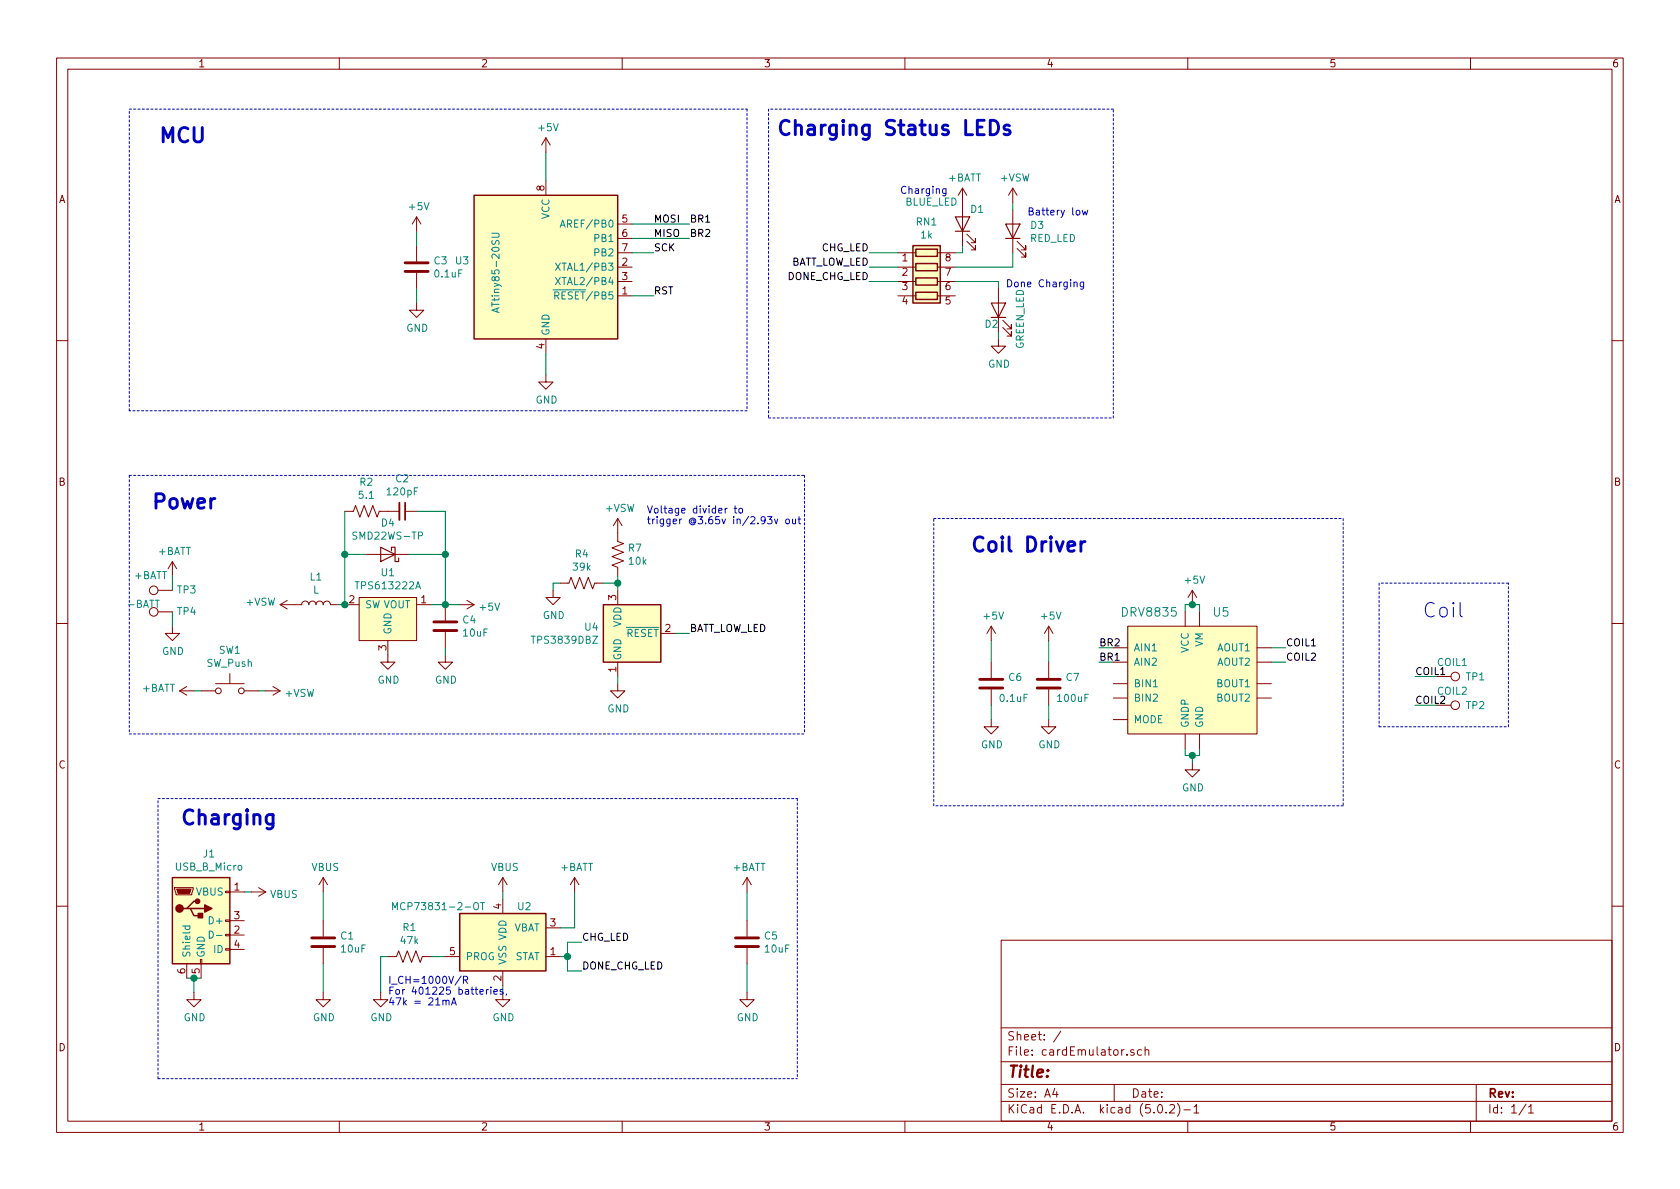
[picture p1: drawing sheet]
EESchema Schematic File Version 4
LIBS:cardEmulator-cache
EELAYER 26 0
EELAYER END
$Descr A4 11693 8268
encoding utf-8
Sheet 1 1
Title ""
Date ""
Rev ""
Comp ""
Comment1 ""
Comment2 ""
Comment3 ""
Comment4 ""
$EndDescr
$Comp
L cardEmulator-rescue:ATtiny85-20SU-MCU_Microchip_ATtiny U3
U 1 1
P 3800 1850
F 0 "U3" H 3270 1896 50  0000 R CNN
F 1 "ATtiny85-20SU" V 3450 2100 50  0000 R CNN
F 2 "Package_SO:SOIJ-8_5.3x5.3mm_P1.27mm" H 3800 1850 50  0001 C CIN
F 3 "http://ww1.microchip.com/downloads/en/DeviceDoc/atmel-2586-avr-8-bit-microcontroller-attiny25-attiny45-attiny85_datasheet.pdf" H 3800 1850 50  0001 C CNN
	1    3800 1850
	1    0    0    -1  
$EndComp
Wire Wire Line
	3800 1050 3800 1250
$Comp
L power:GND #PWR021
U 1 1
P 3800 2600
F 0 "#PWR021" H 3800 2350 50  0001 C CNN
F 1 "GND" H 3805 2427 50  0000 C CNN
F 2 "" H 3800 2600 50  0001 C CNN
F 3 "" H 3800 2600 50  0001 C CNN
	1    3800 2600
	1    0    0    -1  
$EndComp
Wire Wire Line
	3800 2600 3800 2450
$Comp
L Power_Supervisor:TPS3839DBZ U4
U 1 1
P 4300 4400
F 0 "U4" H 4170 4446 50  0000 R CNN
F 1 "TPS3839DBZ" H 4170 4355 50  0000 R CNN
F 2 "Package_TO_SOT_SMD:SOT-23" H 4300 4400 50  0001 C CNN
F 3 "http://www.ti.com/lit/ds/sbvs193d/sbvs193d.pdf" H 4300 4400 50  0001 C CNN
	1    4300 4400
	1    0    0    -1  
$EndComp
$Comp
L power:GND #PWR02
U 1 1
P 1200 4350
F 0 "#PWR02" H 1200 4100 50  0001 C CNN
F 1 "GND" H 1205 4177 50  0000 C CNN
F 2 "" H 1200 4350 50  0001 C CNN
F 3 "" H 1200 4350 50  0001 C CNN
	1    1200 4350
	1    0    0    -1  
$EndComp
Wire Wire Line
	1200 4250 1200 4350
$Comp
L power:+BATT #PWR01
U 1 1
P 1200 4000
F 0 "#PWR01" H 1200 3850 50  0001 C CNN
F 1 "+BATT" H 1215 4173 50  0000 C CNN
F 2 "" H 1200 4000 50  0001 C CNN
F 3 "" H 1200 4000 50  0001 C CNN
	1    1200 4000
	1    0    0    -1  
$EndComp
Wire Wire Line
	1200 4000 1200 4100
$Comp
L power:+VSW #PWR024
U 1 1
P 4300 3700
F 0 "#PWR024" H 4300 3550 50  0001 C CNN
F 1 "+VSW" H 4315 3873 50  0000 C CNN
F 2 "" H 4300 3700 50  0001 C CNN
F 3 "" H 4300 3700 50  0001 C CNN
	1    4300 3700
	1    0    0    -1  
$EndComp
$Comp
L power:GND #PWR025
U 1 1
P 4300 4750
F 0 "#PWR025" H 4300 4500 50  0001 C CNN
F 1 "GND" H 4305 4577 50  0000 C CNN
F 2 "" H 4300 4750 50  0001 C CNN
F 3 "" H 4300 4750 50  0001 C CNN
	1    4300 4750
	1    0    0    -1  
$EndComp
Wire Wire Line
	4300 4750 4300 4700
$Comp
L Device:LED D3
U 1 1
P 7050 1600
F 0 "D3" V 7088 1482 50  0000 R CNN
F 1 "RED_LED" V 6997 1482 50  0000 R CNN
F 2 "LED_SMD:LED_0603_1608Metric" H 7050 1600 50  0001 C CNN
F 3 "~" H 7050 1600 50  0001 C CNN
	1    7050 1600
	0    -1   -1   0   
$EndComp
Wire Wire Line
	7050 1850 7050 1750
$Comp
L power:+VSW #PWR028
U 1 1
P 7050 1400
F 0 "#PWR028" H 7050 1250 50  0001 C CNN
F 1 "+VSW" H 7065 1573 50  0000 C CNN
F 2 "" H 7050 1400 50  0001 C CNN
F 3 "" H 7050 1400 50  0001 C CNN
	1    7050 1400
	1    0    0    -1  
$EndComp
Wire Wire Line
	7050 1400 7050 1450
$Comp
L Switch:SW_Push SW1
U 1 1
P 1600 4800
F 0 "SW1" H 1600 5085 50  0000 C CNN
F 1 "SW_Push" H 1600 4994 50  0000 C CNN
F 2 "custom3d:SW_SPST_PTS645" H 1600 5000 50  0001 C CNN
F 3 "" H 1600 5000 50  0001 C CNN
	1    1600 4800
	1    0    0    -1  
$EndComp
$Comp
L power:+BATT #PWR07
U 1 1
P 1350 4800
F 0 "#PWR07" H 1350 4650 50  0001 C CNN
F 1 "+BATT" V 1365 4927 50  0000 L CNN
F 2 "" H 1350 4800 50  0001 C CNN
F 3 "" H 1350 4800 50  0001 C CNN
	1    1350 4800
	0    -1   -1   0   
$EndComp
Wire Wire Line
	1350 4800 1400 4800
Wire Wire Line
	1850 4800 1800 4800
Wire Wire Line
	8350 4200 8350 4250
Wire Wire Line
	7650 4500 7750 4500
Wire Wire Line
	7650 4600 7750 4600
$Comp
L power:GND #PWR036
U 1 1
P 8300 5300
F 0 "#PWR036" H 8300 5050 50  0001 C CNN
F 1 "GND" H 8305 5127 50  0000 C CNN
F 2 "" H 8300 5300 50  0001 C CNN
F 3 "" H 8300 5300 50  0001 C CNN
	1    8300 5300
	1    0    0    -1  
$EndComp
Wire Wire Line
	8300 5300 8300 5250
Wire Wire Line
	8300 5250 8250 5250
Wire Wire Line
	8250 5250 8250 5200
Wire Wire Line
	8300 5250 8350 5250
Wire Wire Line
	8350 5250 8350 5200
Connection ~ 8300 5250
Text Label 7650 4500 0    50   ~ 0
BR2
Text Label 7650 4600 0    50   ~ 0
BR1
Wire Wire Line
	4550 2050 4400 2050
$Comp
L Device:C C3
U 1 1
P 2900 1850
F 0 "C3" H 3015 1896 50  0000 L CNN
F 1 "0.1uF" H 3015 1805 50  0000 L CNN
F 2 "Capacitor_SMD:C_0603_1608Metric" H 2938 1700 50  0001 C CNN
F 3 "~" H 2900 1850 50  0001 C CNN
	1    2900 1850
	1    0    0    -1  
$EndComp
$Comp
L power:GND #PWR014
U 1 1
P 2900 2100
F 0 "#PWR014" H 2900 1850 50  0001 C CNN
F 1 "GND" H 2905 1927 50  0000 C CNN
F 2 "" H 2900 2100 50  0001 C CNN
F 3 "" H 2900 2100 50  0001 C CNN
	1    2900 2100
	1    0    0    -1  
$EndComp
Wire Wire Line
	2900 2100 2900 2000
Wire Wire Line
	2900 1600 2900 1700
$Comp
L Device:C C7
U 1 1
P 7300 4750
F 0 "C7" H 7415 4796 50  0000 L CNN
F 1 "100uF" H 7350 4650 50  0000 L CNN
F 2 "Capacitor_SMD:C_1210_3225Metric" H 7338 4600 50  0001 C CNN
F 3 "~" H 7300 4750 50  0001 C CNN
	1    7300 4750
	1    0    0    -1  
$EndComp
Wire Wire Line
	7300 4450 7300 4600
$Comp
L power:GND #PWR034
U 1 1
P 7300 5000
F 0 "#PWR034" H 7300 4750 50  0001 C CNN
F 1 "GND" H 7305 4827 50  0000 C CNN
F 2 "" H 7300 5000 50  0001 C CNN
F 3 "" H 7300 5000 50  0001 C CNN
	1    7300 5000
	1    0    0    -1  
$EndComp
Wire Wire Line
	7300 5000 7300 4900
$Comp
L Device:C C6
U 1 1
P 6900 4750
F 0 "C6" H 7015 4796 50  0000 L CNN
F 1 "0.1uF" H 6950 4650 50  0000 L CNN
F 2 "Capacitor_SMD:C_0603_1608Metric" H 6938 4600 50  0001 C CNN
F 3 "~" H 6900 4750 50  0001 C CNN
	1    6900 4750
	1    0    0    -1  
$EndComp
Wire Wire Line
	6900 4450 6900 4600
$Comp
L power:GND #PWR032
U 1 1
P 6900 5000
F 0 "#PWR032" H 6900 4750 50  0001 C CNN
F 1 "GND" H 6905 4827 50  0000 C CNN
F 2 "" H 6900 5000 50  0001 C CNN
F 3 "" H 6900 5000 50  0001 C CNN
	1    6900 5000
	1    0    0    -1  
$EndComp
Wire Wire Line
	6900 5000 6900 4900
Wire Wire Line
	4550 1750 4400 1750
Text Label 4550 1750 0    50   ~ 0
SCK
Text Label 4550 1650 0    50   ~ 0
MISO
Text Label 4550 1550 0    50   ~ 0
MOSI
Wire Wire Line
	4400 1550 4800 1550
Text Label 4800 1550 0    50   ~ 0
BR1
Wire Wire Line
	4400 1650 4800 1650
Text Label 4800 1650 0    50   ~ 0
BR2
Text Label 4550 2050 0    50   ~ 0
RST
Wire Wire Line
	8250 4250 8250 4200
Wire Wire Line
	8950 4500 8850 4500
Wire Wire Line
	8950 4600 8850 4600
Text Label 8950 4500 0    50   ~ 0
COIL1
Text Label 8950 4600 0    50   ~ 0
COIL2
$Comp
L Connector:TestPoint TP1
U 1 1
P 10000 4700
F 0 "TP1" V 10000 4900 50  0000 L CNN
F 1 "COIL1" V 9900 4700 50  0000 L CNN
F 2 "TestPoint:TestPoint_Pad_3.0x3.0mm" H 10200 4700 50  0001 C CNN
F 3 "~" H 10200 4700 50  0001 C CNN
	1    10000 4700
	0    1    1    0   
$EndComp
$Comp
L Connector:TestPoint TP2
U 1 1
P 10000 4900
F 0 "TP2" V 10000 5100 50  0000 L CNN
F 1 "COIL2" V 9900 4900 50  0000 L CNN
F 2 "TestPoint:TestPoint_Pad_3.0x3.0mm" H 10200 4900 50  0001 C CNN
F 3 "~" H 10200 4900 50  0001 C CNN
	1    10000 4900
	0    1    1    0   
$EndComp
Wire Wire Line
	9850 4700 10000 4700
Wire Wire Line
	9850 4900 10000 4900
Text Label 9850 4700 0    50   ~ 0
COIL1
Text Label 9850 4900 0    50   ~ 0
COIL2
Text Notes 7150 1500 0    50   ~ 0
Battery low\n
Wire Notes Line
	900  3300 900  5100
Text Notes 1050 3550 0    100  ~ 20
Power
Wire Notes Line
	10500 5050 10500 4050
Wire Notes Line
	10500 4050 9600 4050
Wire Notes Line
	9600 4050 9600 5050
Wire Notes Line
	9600 5050 10500 5050
Text Notes 9900 4300 0    100  ~ 0
Coil
Wire Notes Line
	9350 5600 6500 5600
Wire Notes Line
	6500 5600 6500 3600
Wire Notes Line
	6500 3600 9350 3600
Wire Notes Line
	9350 3600 9350 5600
Text Notes 6750 3850 0    100  ~ 20
Coil Driver
Wire Notes Line
	5200 2850 900  2850
Wire Notes Line
	900  2850 900  750 
Wire Notes Line
	900  750  5200 750 
Wire Notes Line
	5200 750  5200 2850
Text Notes 1100 1000 0    100  ~ 20
MCU
$Comp
L cardEmulator-rescue:DRV8835-drv883x U5
U 1 1
P 8300 4700
F 0 "U5" H 8500 5150 60  0000 C CNN
F 1 "DRV8835" H 8000 5150 60  0000 C CNN
F 2 "Package_SON:WSON-12-1EP_3x2mm_P0.5mm_EP1x2.65" H 8000 4850 60  0001 C CNN
F 3 "" H 8000 4850 60  0000 C CNN
	1    8300 4700
	1    0    0    -1  
$EndComp
$Comp
L Device:R_US R7
U 1 1
P 4300 3850
F 0 "R7" H 4368 3896 50  0000 L CNN
F 1 "10k" H 4368 3805 50  0000 L CNN
F 2 "Resistor_SMD:R_0603_1608Metric" V 4340 3840 50  0001 C CNN
F 3 "~" H 4300 3850 50  0001 C CNN
	1    4300 3850
	1    0    0    -1  
$EndComp
$Comp
L Device:R_US R4
U 1 1
P 4050 4050
F 0 "R4" V 3845 4050 50  0000 C CNN
F 1 "39k" V 3936 4050 50  0000 C CNN
F 2 "Resistor_SMD:R_0603_1608Metric" V 4090 4040 50  0001 C CNN
F 3 "~" H 4050 4050 50  0001 C CNN
	1    4050 4050
	0    1    1    0   
$EndComp
Wire Wire Line
	4300 4100 4300 4050
Wire Wire Line
	4300 4050 4200 4050
Connection ~ 4300 4050
Wire Wire Line
	4300 4050 4300 4000
$Comp
L power:GND #PWR022
U 1 1
P 3850 4100
F 0 "#PWR022" H 3850 3850 50  0001 C CNN
F 1 "GND" H 3855 3927 50  0000 C CNN
F 2 "" H 3850 4100 50  0001 C CNN
F 3 "" H 3850 4100 50  0001 C CNN
	1    3850 4100
	1    0    0    -1  
$EndComp
Wire Wire Line
	3850 4100 3850 4050
Wire Wire Line
	3850 4050 3900 4050
Text Notes 4500 3650 0    50   ~ 0
Voltage divider to \ntrigger @3.65v in/2.93v out
$Comp
L power:+5V #PWR031
U 1 1
P 6900 4450
F 0 "#PWR031" H 6900 4300 50  0001 C CNN
F 1 "+5V" H 6915 4623 50  0000 C CNN
F 2 "" H 6900 4450 50  0001 C CNN
F 3 "" H 6900 4450 50  0001 C CNN
	1    6900 4450
	1    0    0    -1  
$EndComp
$Comp
L power:+5V #PWR033
U 1 1
P 7300 4450
F 0 "#PWR033" H 7300 4300 50  0001 C CNN
F 1 "+5V" H 7315 4623 50  0000 C CNN
F 2 "" H 7300 4450 50  0001 C CNN
F 3 "" H 7300 4450 50  0001 C CNN
	1    7300 4450
	1    0    0    -1  
$EndComp
Wire Wire Line
	8250 4200 8300 4200
$Comp
L power:+5V #PWR035
U 1 1
P 8300 4200
F 0 "#PWR035" H 8300 4050 50  0001 C CNN
F 1 "+5V" H 8315 4373 50  0000 C CNN
F 2 "" H 8300 4200 50  0001 C CNN
F 3 "" H 8300 4200 50  0001 C CNN
	1    8300 4200
	1    0    0    -1  
$EndComp
Connection ~ 8300 4200
Wire Wire Line
	8300 4200 8350 4200
$Comp
L power:+5V #PWR020
U 1 1
P 3800 1050
F 0 "#PWR020" H 3800 900 50  0001 C CNN
F 1 "+5V" H 3815 1223 50  0000 C CNN
F 2 "" H 3800 1050 50  0001 C CNN
F 3 "" H 3800 1050 50  0001 C CNN
	1    3800 1050
	1    0    0    -1  
$EndComp
$Comp
L power:+5V #PWR013
U 1 1
P 2900 1600
F 0 "#PWR013" H 2900 1450 50  0001 C CNN
F 1 "+5V" H 2915 1773 50  0000 C CNN
F 2 "" H 2900 1600 50  0001 C CNN
F 3 "" H 2900 1600 50  0001 C CNN
	1    2900 1600
	1    0    0    -1  
$EndComp
Wire Notes Line
	5600 3300 5600 5100
Wire Notes Line
	900  5100 5600 5100
Wire Notes Line
	900  3300 5600 3300
Wire Notes Line
	1100 7500 5550 7500
Wire Notes Line
	1100 5550 5550 5550
$Comp
L power:+BATT #PWR029
U 1 1
P 5200 6200
F 0 "#PWR029" H 5200 6050 50  0001 C CNN
F 1 "+BATT" H 5215 6373 50  0000 C CNN
F 2 "" H 5200 6200 50  0001 C CNN
F 3 "" H 5200 6200 50  0001 C CNN
	1    5200 6200
	1    0    0    -1  
$EndComp
Wire Wire Line
	5200 6200 5200 6400
Wire Wire Line
	5200 6900 5200 6700
$Comp
L power:GND #PWR030
U 1 1
P 5200 6900
F 0 "#PWR030" H 5200 6650 50  0001 C CNN
F 1 "GND" H 5205 6727 50  0000 C CNN
F 2 "" H 5200 6900 50  0001 C CNN
F 3 "" H 5200 6900 50  0001 C CNN
	1    5200 6900
	1    0    0    -1  
$EndComp
$Comp
L Device:C C5
U 1 1
P 5200 6550
F 0 "C5" H 5315 6596 50  0000 L CNN
F 1 "10uF" H 5315 6505 50  0000 L CNN
F 2 "Capacitor_SMD:C_0603_1608Metric" H 5238 6400 50  0001 C CNN
F 3 "~" H 5200 6550 50  0001 C CNN
	1    5200 6550
	1    0    0    -1  
$EndComp
Text Notes 1250 5750 0    100  ~ 20
Charging
Wire Notes Line
	1100 7500 1100 5550
Wire Notes Line
	5550 5550 5550 7500
Text Notes 6600 1350 2    50   ~ 0
Charging\n
Text Notes 7000 2000 0    50   ~ 0
Done Charging\n
Wire Wire Line
	2250 6200 2250 6400
$Comp
L power:VBUS #PWR08
U 1 1
P 2250 6200
F 0 "#PWR08" H 2250 6050 50  0001 C CNN
F 1 "VBUS" H 2265 6373 50  0000 C CNN
F 2 "" H 2250 6200 50  0001 C CNN
F 3 "" H 2250 6200 50  0001 C CNN
	1    2250 6200
	1    0    0    -1  
$EndComp
Wire Wire Line
	2250 6900 2250 6700
Wire Wire Line
	2650 6650 2700 6650
Wire Wire Line
	2650 6900 2650 6650
$Comp
L power:GND #PWR011
U 1 1
P 2650 6900
F 0 "#PWR011" H 2650 6650 50  0001 C CNN
F 1 "GND" H 2655 6727 50  0000 C CNN
F 2 "" H 2650 6900 50  0001 C CNN
F 3 "" H 2650 6900 50  0001 C CNN
	1    2650 6900
	1    0    0    -1  
$EndComp
Wire Wire Line
	3100 6650 3000 6650
$Comp
L Device:R_US R1
U 1 1
P 2850 6650
F 0 "R1" V 2645 6650 50  0000 C CNN
F 1 "47k" V 2736 6650 50  0000 C CNN
F 2 "Resistor_SMD:R_0603_1608Metric" V 2890 6640 50  0001 C CNN
F 3 "~" H 2850 6650 50  0001 C CNN
	1    2850 6650
	0    1    1    0   
$EndComp
$Comp
L power:GND #PWR09
U 1 1
P 2250 6900
F 0 "#PWR09" H 2250 6650 50  0001 C CNN
F 1 "GND" H 2255 6727 50  0000 C CNN
F 2 "" H 2250 6900 50  0001 C CNN
F 3 "" H 2250 6900 50  0001 C CNN
	1    2250 6900
	1    0    0    -1  
$EndComp
$Comp
L Device:C C1
U 1 1
P 2250 6550
F 0 "C1" H 2365 6596 50  0000 L CNN
F 1 "10uF" H 2365 6505 50  0000 L CNN
F 2 "Capacitor_SMD:C_0603_1608Metric" H 2288 6400 50  0001 C CNN
F 3 "~" H 2250 6550 50  0001 C CNN
	1    2250 6550
	1    0    0    -1  
$EndComp
Wire Wire Line
	4000 6450 3900 6450
Wire Wire Line
	4000 6200 4000 6450
$Comp
L power:+BATT #PWR023
U 1 1
P 4000 6200
F 0 "#PWR023" H 4000 6050 50  0001 C CNN
F 1 "+BATT" H 4015 6373 50  0000 C CNN
F 2 "" H 4000 6200 50  0001 C CNN
F 3 "" H 4000 6200 50  0001 C CNN
	1    4000 6200
	1    0    0    -1  
$EndComp
$Comp
L power:+BATT #PWR026
U 1 1
P 6700 1400
F 0 "#PWR026" H 6700 1250 50  0001 C CNN
F 1 "+BATT" H 6715 1573 50  0000 C CNN
F 2 "" H 6700 1400 50  0001 C CNN
F 3 "" H 6700 1400 50  0001 C CNN
	1    6700 1400
	1    0    0    -1  
$EndComp
Wire Wire Line
	6700 1750 6700 1700
Wire Wire Line
	6650 1750 6700 1750
$Comp
L Device:LED D1
U 1 1
P 6700 1550
F 0 "D1" V 6800 1500 50  0000 R CNN
F 1 "BLUE_LED" V 6850 1950 50  0000 R CNN
F 2 "LED_SMD:LED_0603_1608Metric" H 6700 1550 50  0001 C CNN
F 3 "~" H 6700 1550 50  0001 C CNN
	1    6700 1550
	0    -1   -1   0   
$EndComp
Wire Wire Line
	6950 2350 6950 2300
$Comp
L power:GND #PWR027
U 1 1
P 6950 2350
F 0 "#PWR027" H 6950 2100 50  0001 C CNN
F 1 "GND" H 6955 2177 50  0000 C CNN
F 2 "" H 6950 2350 50  0001 C CNN
F 3 "" H 6950 2350 50  0001 C CNN
	1    6950 2350
	1    0    0    -1  
$EndComp
Wire Wire Line
	6950 1950 6950 2000
Wire Wire Line
	3950 6650 3950 6550
Wire Wire Line
	3950 6650 3900 6650
Wire Wire Line
	3950 6550 4050 6550
Connection ~ 3950 6650
Wire Wire Line
	3950 6750 3950 6650
Wire Wire Line
	4050 6750 3950 6750
$Comp
L Device:LED D2
U 1 1
P 6950 2150
F 0 "D2" V 6850 2250 50  0000 R CNN
F 1 "GREEN_LED" H 7100 2000 50  0000 R CNN
F 2 "LED_SMD:LED_0603_1608Metric" H 6950 2150 50  0001 C CNN
F 3 "~" H 6950 2150 50  0001 C CNN
	1    6950 2150
	0    -1   -1   0   
$EndComp
Wire Wire Line
	1400 6800 1350 6800
Wire Wire Line
	1350 6800 1300 6800
Connection ~ 1350 6800
Wire Wire Line
	1350 6900 1350 6800
$Comp
L power:GND #PWR03
U 1 1
P 1350 6900
F 0 "#PWR03" H 1350 6650 50  0001 C CNN
F 1 "GND" H 1355 6727 50  0000 C CNN
F 2 "" H 1350 6900 50  0001 C CNN
F 3 "" H 1350 6900 50  0001 C CNN
	1    1350 6900
	1    0    0    -1  
$EndComp
Wire Wire Line
	1750 6200 1700 6200
$Comp
L power:VBUS #PWR06
U 1 1
P 1750 6200
F 0 "#PWR06" H 1750 6050 50  0001 C CNN
F 1 "VBUS" V 1765 6328 50  0000 L CNN
F 2 "" H 1750 6200 50  0001 C CNN
F 3 "" H 1750 6200 50  0001 C CNN
	1    1750 6200
	0    1    1    0   
$EndComp
$Comp
L Connector:USB_B_Micro J1
U 1 1
P 1400 6400
F 0 "J1" H 1455 6867 50  0000 C CNN
F 1 "USB_B_Micro" H 1455 6776 50  0000 C CNN
F 2 "USB_Custom:USB_Micro-B_Molex-105017-0001" H 1550 6350 50  0001 C CNN
F 3 "~" H 1550 6350 50  0001 C CNN
	1    1400 6400
	1    0    0    -1  
$EndComp
Wire Wire Line
	3500 6900 3500 6850
$Comp
L power:GND #PWR018
U 1 1
P 3500 6900
F 0 "#PWR018" H 3500 6650 50  0001 C CNN
F 1 "GND" H 3505 6727 50  0000 C CNN
F 2 "" H 3500 6900 50  0001 C CNN
F 3 "" H 3500 6900 50  0001 C CNN
	1    3500 6900
	1    0    0    -1  
$EndComp
Wire Wire Line
	3500 6200 3500 6250
$Comp
L power:VBUS #PWR017
U 1 1
P 3500 6200
F 0 "#PWR017" H 3500 6050 50  0001 C CNN
F 1 "VBUS" H 3515 6373 50  0000 C CNN
F 2 "" H 3500 6200 50  0001 C CNN
F 3 "" H 3500 6200 50  0001 C CNN
	1    3500 6200
	1    0    0    -1  
$EndComp
$Comp
L Battery_Management:MCP73831-2-OT U2
U 1 1
P 3500 6550
F 0 "U2" H 3650 6800 50  0000 C CNN
F 1 "MCP73831-2-OT" H 3050 6800 50  0000 C CNN
F 2 "Package_TO_SOT_SMD:SOT-23-5" H 3550 6300 50  0001 L CIN
F 3 "http://ww1.microchip.com/downloads/en/DeviceDoc/20001984g.pdf" H 3350 6500 50  0001 C CNN
	1    3500 6550
	1    0    0    -1  
$EndComp
$Comp
L Device:R_Pack04 RN1
U 1 1
P 6450 1950
F 0 "RN1" V 6033 1950 50  0000 C CNN
F 1 "1k" V 6124 1950 50  0000 C CNN
F 2 "Resistor_SMD:R_Cat16-4" V 6725 1950 50  0001 C CNN
F 3 "~" H 6450 1950 50  0001 C CNN
	1    6450 1950
	0    1    1    0   
$EndComp
Text Label 4050 6550 0    50   ~ 0
CHG_LED
Text Label 4050 6750 0    50   ~ 0
DONE_CHG_LED
Wire Wire Line
	6250 1750 6050 1750
Text Label 6050 1750 2    50   ~ 0
CHG_LED
Wire Wire Line
	6250 1950 6050 1950
Text Label 6050 1950 2    50   ~ 0
DONE_CHG_LED
Wire Wire Line
	6650 1950 6950 1950
Wire Wire Line
	6650 1850 7050 1850
Wire Wire Line
	6250 1850 6050 1850
Text Label 6050 1850 2    50   ~ 0
BATT_LOW_LED
Text Label 4800 4400 0    50   ~ 0
BATT_LOW_LED
Wire Wire Line
	4800 4400 4700 4400
$Comp
L Connector:TestPoint TP3
U 1 1
P 1200 4100
F 0 "TP3" V 1200 4000 50  0000 C CNN
F 1 "+BATT" V 1300 4250 50  0000 C CNN
F 2 "TestPoint:TestPoint_Pad_3.0x3.0mm" H 1400 4100 50  0001 C CNN
F 3 "~" H 1400 4100 50  0001 C CNN
	1    1200 4100
	0    -1   -1   0   
$EndComp
$Comp
L Connector:TestPoint TP4
U 1 1
P 1200 4250
F 0 "TP4" V 1200 4150 50  0000 C CNN
F 1 "-BATT" V 1250 4450 50  0000 C CNN
F 2 "TestPoint:TestPoint_Pad_3.0x3.0mm" H 1400 4250 50  0001 C CNN
F 3 "~" H 1400 4250 50  0001 C CNN
	1    1200 4250
	0    -1   -1   0   
$EndComp
$Comp
L power:+VSW #PWR0101
U 1 1
P 1850 4800
F 0 "#PWR0101" H 1850 4650 50  0001 C CNN
F 1 "+VSW" V 1865 4928 50  0000 L CNN
F 2 "" H 1850 4800 50  0001 C CNN
F 3 "" H 1850 4800 50  0001 C CNN
	1    1850 4800
	0    1    1    0   
$EndComp
$Comp
L power:GND #PWR0102
U 1 1
P 2700 4550
F 0 "#PWR0102" H 2700 4300 50  0001 C CNN
F 1 "GND" H 2705 4377 50  0000 C CNN
F 2 "" H 2700 4550 50  0001 C CNN
F 3 "" H 2700 4550 50  0001 C CNN
	1    2700 4550
	1    0    0    -1  
$EndComp
$Comp
L cardEmulator-rescue:TPS613222A-CUSTOM_IC U1
U 1 1
P 2700 4300
F 0 "U1" H 2700 4625 50  0000 C CNN
F 1 "TPS613222A" H 2700 4534 50  0000 C CNN
F 2 "Package_TO_SOT_SMD:SOT-23" H 2700 4300 50  0001 C CNN
F 3 "" H 2700 4300 50  0001 C CNN
	1    2700 4300
	1    0    0    -1  
$EndComp
$Comp
L power:+VSW #PWR0103
U 1 1
P 2050 4200
F 0 "#PWR0103" H 2050 4050 50  0001 C CNN
F 1 "+VSW" V 2065 4328 50  0000 L CNN
F 2 "" H 2050 4200 50  0001 C CNN
F 3 "" H 2050 4200 50  0001 C CNN
	1    2050 4200
	0    -1   -1   0   
$EndComp
$Comp
L Device:L L1
U 1 1
P 2200 4200
F 0 "L1" V 2390 4200 50  0000 C CNN
F 1 "L" V 2299 4200 50  0000 C CNN
F 2 "USB_Custom:Inductor_1008_Metric2520" H 2200 4200 50  0001 C CNN
F 3 "~" H 2200 4200 50  0001 C CNN
	1    2200 4200
	0    -1   -1   0   
$EndComp
$Comp
L Device:D_Schottky D4
U 1 1
P 2700 3850
F 0 "D4" H 2700 3634 50  0000 C CNN
F 1 "SMD22WS-TP" H 2700 3725 50  0000 C CNN
F 2 "Diode_SMD:D_SOD-323" H 2700 3850 50  0001 C CNN
F 3 "~" H 2700 3850 50  0001 C CNN
	1    2700 3850
	-1   0    0    1   
$EndComp
Wire Wire Line
	2550 3850 2400 3850
Wire Wire Line
	2400 3850 2400 4200
Wire Wire Line
	2400 4200 2350 4200
Connection ~ 2400 4200
$Comp
L Device:R_US R2
U 1 1
P 2550 3550
F 0 "R2" V 2345 3550 50  0000 C CNN
F 1 "5.1" V 2436 3550 50  0000 C CNN
F 2 "Resistor_SMD:R_0603_1608Metric" V 2590 3540 50  0001 C CNN
F 3 "~" H 2550 3550 50  0001 C CNN
	1    2550 3550
	0    1    1    0   
$EndComp
$Comp
L Device:C_Small C2
U 1 1
P 2800 3550
F 0 "C2" V 2571 3550 50  0000 C CNN
F 1 "120pF" V 2662 3550 50  0000 C CNN
F 2 "Capacitor_SMD:C_0603_1608Metric" H 2800 3550 50  0001 C CNN
F 3 "~" H 2800 3550 50  0001 C CNN
	1    2800 3550
	0    1    1    0   
$EndComp
Wire Wire Line
	2400 3550 2400 3850
Connection ~ 2400 3850
$Comp
L Device:C C4
U 1 1
P 3100 4350
F 0 "C4" H 3215 4396 50  0000 L CNN
F 1 "10uF" H 3215 4305 50  0000 L CNN
F 2 "Capacitor_SMD:C_0603_1608Metric" H 3138 4200 50  0001 C CNN
F 3 "~" H 3100 4350 50  0001 C CNN
	1    3100 4350
	1    0    0    -1  
$EndComp
Wire Wire Line
	3000 4200 3100 4200
$Comp
L power:+5V #PWR0104
U 1 1
P 3200 4200
F 0 "#PWR0104" H 3200 4050 50  0001 C CNN
F 1 "+5V" V 3215 4328 50  0000 L CNN
F 2 "" H 3200 4200 50  0001 C CNN
F 3 "" H 3200 4200 50  0001 C CNN
	1    3200 4200
	0    1    1    0   
$EndComp
Wire Wire Line
	3200 4200 3100 4200
Connection ~ 3100 4200
Wire Wire Line
	3100 4200 3100 3850
Wire Wire Line
	2850 3850 3100 3850
Wire Wire Line
	3100 3850 3100 3550
Wire Wire Line
	2900 3550 3100 3550
$Comp
L power:GND #PWR0105
U 1 1
P 3100 4550
F 0 "#PWR0105" H 3100 4300 50  0001 C CNN
F 1 "GND" H 3105 4377 50  0000 C CNN
F 2 "" H 3100 4550 50  0001 C CNN
F 3 "" H 3100 4550 50  0001 C CNN
	1    3100 4550
	1    0    0    -1  
$EndComp
Wire Wire Line
	3100 4550 3100 4500
Text Notes 2700 7000 0    50   ~ 0
I_CH=1000V/R\nFor 401225 batteries, \n47k = 21mA
Connection ~ 3100 3850
Wire Notes Line
	5350 750  5350 2900
Wire Notes Line
	5350 2900 7750 2900
Wire Notes Line
	7750 2900 7750 750 
Wire Notes Line
	7750 750  5350 750 
Text Notes 5400 950  0    100  ~ 20
Charging Status LEDs
$EndSCHEMATC
